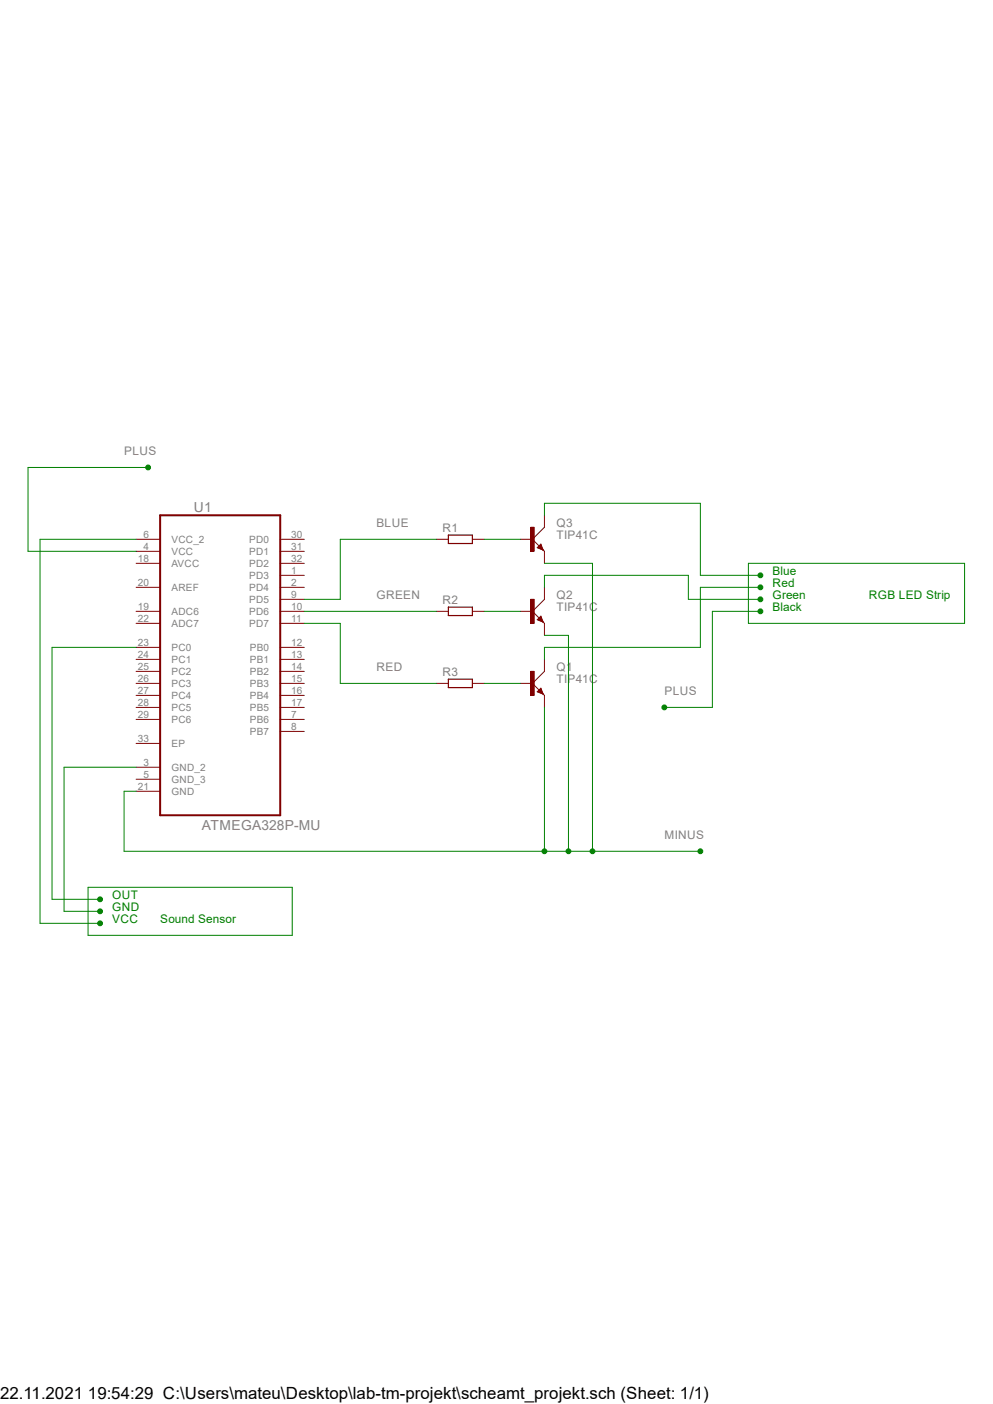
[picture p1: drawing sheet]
<?xml version="1.0" encoding="utf-8"?>
<!DOCTYPE eagle SYSTEM "eagle.dtd">
<eagle version="6.3">
<drawing>
<settings>
<setting alwaysvectorfont="no"/>
<setting verticaltext="up"/>
</settings>
<grid distance="0.1" unitdist="inch" unit="inch" style="lines" multiple="1" display="no" altdistance="0.01" altunitdist="inch" altunit="inch"/>
<schematic xreflabel="%F%N/%S.%C%R" xrefpart="/%S.%C%R">
<libraries>
<library name="Atmel_By_element14_Batch_1-00">
<symbols>
<symbol name="ATMEGA328P-MU">
<pin name="VCC_2" x="-17.78" y="22.86" length="middle" direction="pwr"/>
<pin name="VCC" x="-17.78" y="20.32" length="middle" direction="pwr"/>
<pin name="AVCC" x="-17.78" y="17.78" length="middle" direction="pwr"/>
<pin name="AREF" x="-17.78" y="12.7" length="middle" direction="in"/>
<pin name="ADC6" x="-17.78" y="7.62" length="middle" direction="in"/>
<pin name="ADC7" x="-17.78" y="5.08" length="middle" direction="in"/>
<pin name="PC0" x="-17.78" y="0" length="middle"/>
<pin name="PC1" x="-17.78" y="-2.54" length="middle"/>
<pin name="PC2" x="-17.78" y="-5.08" length="middle"/>
<pin name="PC3" x="-17.78" y="-7.62" length="middle"/>
<pin name="PC4" x="-17.78" y="-10.16" length="middle"/>
<pin name="PC5" x="-17.78" y="-12.7" length="middle"/>
<pin name="PC6" x="-17.78" y="-15.24" length="middle"/>
<pin name="EP" x="-17.78" y="-20.32" length="middle" direction="pas"/>
<pin name="GND_2" x="-17.78" y="-25.4" length="middle" direction="pas"/>
<pin name="GND_3" x="-17.78" y="-27.94" length="middle" direction="pas"/>
<pin name="GND" x="-17.78" y="-30.48" length="middle" direction="pas"/>
<pin name="PD0" x="17.78" y="22.86" length="middle" rot="R180"/>
<pin name="PD1" x="17.78" y="20.32" length="middle" rot="R180"/>
<pin name="PD2" x="17.78" y="17.78" length="middle" rot="R180"/>
<pin name="PD3" x="17.78" y="15.24" length="middle" rot="R180"/>
<pin name="PD4" x="17.78" y="12.7" length="middle" rot="R180"/>
<pin name="PD5" x="17.78" y="10.16" length="middle" rot="R180"/>
<pin name="PD6" x="17.78" y="7.62" length="middle" rot="R180"/>
<pin name="PD7" x="17.78" y="5.08" length="middle" rot="R180"/>
<pin name="PB0" x="17.78" y="0" length="middle" rot="R180"/>
<pin name="PB1" x="17.78" y="-2.54" length="middle" rot="R180"/>
<pin name="PB2" x="17.78" y="-5.08" length="middle" rot="R180"/>
<pin name="PB3" x="17.78" y="-7.62" length="middle" rot="R180"/>
<pin name="PB4" x="17.78" y="-10.16" length="middle" rot="R180"/>
<pin name="PB5" x="17.78" y="-12.7" length="middle" rot="R180"/>
<pin name="PB6" x="17.78" y="-15.24" length="middle" rot="R180"/>
<pin name="PB7" x="17.78" y="-17.78" length="middle" rot="R180"/>
<wire x1="-12.7" y1="27.94" x2="-12.7" y2="-35.56" width="0.4064" layer="94"/>
<wire x1="-12.7" y1="-35.56" x2="12.7" y2="-35.56" width="0.4064" layer="94"/>
<wire x1="12.7" y1="-35.56" x2="12.7" y2="27.94" width="0.4064" layer="94"/>
<wire x1="12.7" y1="27.94" x2="-12.7" y2="27.94" width="0.4064" layer="94"/>
<text x="-5.6134" y="28.6766" size="2.0828" layer="95" ratio="10" rot="SR0">&gt;NAME</text>
<text x="-3.9116" y="-38.6842" size="2.0828" layer="96" ratio="10" rot="SR0">&gt;VALUE</text>
</symbol>
</symbols>
<devicesets>
<deviceset name="ATMEGA328P-MU" prefix="U">
<gates>
<gate name="A" symbol="ATMEGA328P-MU" x="0" y="0"/>
</gates>
<devices>
<device name="" package="QFN50P500X500X100-33N">
<connects>
<connect gate="A" pin="ADC6" pad="19"/>
<connect gate="A" pin="ADC7" pad="22"/>
<connect gate="A" pin="AREF" pad="20"/>
<connect gate="A" pin="AVCC" pad="18"/>
<connect gate="A" pin="EP" pad="33"/>
<connect gate="A" pin="GND" pad="21"/>
<connect gate="A" pin="GND_2" pad="3"/>
<connect gate="A" pin="GND_3" pad="5"/>
<connect gate="A" pin="PB0" pad="12"/>
<connect gate="A" pin="PB1" pad="13"/>
<connect gate="A" pin="PB2" pad="14"/>
<connect gate="A" pin="PB3" pad="15"/>
<connect gate="A" pin="PB4" pad="16"/>
<connect gate="A" pin="PB5" pad="17"/>
<connect gate="A" pin="PB6" pad="7"/>
<connect gate="A" pin="PB7" pad="8"/>
<connect gate="A" pin="PC0" pad="23"/>
<connect gate="A" pin="PC1" pad="24"/>
<connect gate="A" pin="PC2" pad="25"/>
<connect gate="A" pin="PC3" pad="26"/>
<connect gate="A" pin="PC4" pad="27"/>
<connect gate="A" pin="PC5" pad="28"/>
<connect gate="A" pin="PC6" pad="29"/>
<connect gate="A" pin="PD0" pad="30"/>
<connect gate="A" pin="PD1" pad="31"/>
<connect gate="A" pin="PD2" pad="32"/>
<connect gate="A" pin="PD3" pad="1"/>
<connect gate="A" pin="PD4" pad="2"/>
<connect gate="A" pin="PD5" pad="9"/>
<connect gate="A" pin="PD6" pad="10"/>
<connect gate="A" pin="PD7" pad="11"/>
<connect gate="A" pin="VCC" pad="4"/>
<connect gate="A" pin="VCC_2" pad="6"/>
</connects>
<technologies>
<technology name="">
<attribute name="MPN" value="ATMEGA328P-MU" constant="no"/>
<attribute name="OC_FARNELL" value="1748522" constant="no"/>
<attribute name="OC_NEWARK" value="26R2526" constant="no"/>
<attribute name="PACKAGE" value="QFN-32" constant="no"/>
<attribute name="SUPPLIER" value="Atmel" constant="no"/>
</technology>
</technologies>
</device>
</devices>
</deviceset>
</devicesets>
</library>
<library name="transistor-power">
<symbols>
<symbol name="NPN">
<wire x1="2.54" y1="2.54" x2="0" y2="0" width="0.1524" layer="94"/>
<wire x1="0" y1="0" x2="1.651" y2="-1.651" width="0.1524" layer="94"/>
<wire x1="2.159" y1="-2.159" x2="2.286" y2="-2.286" width="0.1524" layer="94"/>
<wire x1="1.778" y1="-1.016" x2="2.286" y2="-2.286" width="0.1524" layer="94"/>
<wire x1="2.286" y1="-2.286" x2="2.54" y2="-2.54" width="0.1524" layer="94"/>
<wire x1="2.286" y1="-2.286" x2="1.016" y2="-1.778" width="0.1524" layer="94"/>
<wire x1="1.016" y1="-1.778" x2="1.778" y2="-1.016" width="0.1524" layer="94"/>
<wire x1="2.159" y1="-2.159" x2="1.778" y2="-1.27" width="0.254" layer="94"/>
<wire x1="1.778" y1="-1.27" x2="1.27" y2="-1.778" width="0.254" layer="94"/>
<wire x1="1.27" y1="-1.778" x2="2.159" y2="-2.159" width="0.254" layer="94"/>
<wire x1="2.159" y1="-2.159" x2="1.651" y2="-1.651" width="0.254" layer="94"/>
<wire x1="1.524" y1="-1.778" x2="1.778" y2="-1.524" width="0.254" layer="94"/>
<text x="5.08" y="2.54" size="1.778" layer="95">&gt;NAME</text>
<text x="5.08" y="0" size="1.778" layer="96">&gt;VALUE</text>
<rectangle x1="-0.381" y1="-2.54" x2="0.381" y2="2.54" layer="94"/>
<pin name="B" x="-2.54" y="0" visible="off" length="short" direction="pas"/>
<pin name="E" x="2.54" y="-5.08" visible="off" length="short" direction="pas" rot="R90"/>
<pin name="C" x="2.54" y="5.08" visible="off" length="short" direction="pas" rot="R270"/>
</symbol>
</symbols>
<devicesets>
<deviceset name="TIP41C" prefix="Q">
<gates>
<gate name="1" symbol="NPN" x="0" y="0"/>
</gates>
<devices>
<device name="" package="TO220AV">
<connects>
<connect gate="1" pin="B" pad="B"/>
<connect gate="1" pin="C" pad="C"/>
<connect gate="1" pin="E" pad="E"/>
</connects>
<technologies>
<technology name=""/>
</technologies>
</device>
</devices>
</deviceset>
</devicesets>
</library>
<library name="rcl">
<symbols>
<symbol name="R-EU">
<wire x1="-2.54" y1="-0.889" x2="2.54" y2="-0.889" width="0.254" layer="94"/>
<wire x1="2.54" y1="0.889" x2="-2.54" y2="0.889" width="0.254" layer="94"/>
<wire x1="2.54" y1="-0.889" x2="2.54" y2="0.889" width="0.254" layer="94"/>
<wire x1="-2.54" y1="-0.889" x2="-2.54" y2="0.889" width="0.254" layer="94"/>
<text x="-3.81" y="1.4986" size="1.778" layer="95">&gt;NAME</text>
<text x="-3.81" y="-3.302" size="1.778" layer="96">&gt;VALUE</text>
<pin name="2" x="5.08" y="0" visible="off" length="short" direction="pas" swaplevel="1" rot="R180"/>
<pin name="1" x="-5.08" y="0" visible="off" length="short" direction="pas" swaplevel="1"/>
</symbol>
</symbols>
<devicesets>
<deviceset name="R-EU_" prefix="R" uservalue="yes">
<gates>
<gate name="G$1" symbol="R-EU" x="0" y="0"/>
</gates>
<devices>
<device name="R0402" package="R0402">
<connects>
<connect gate="G$1" pin="1" pad="1"/>
<connect gate="G$1" pin="2" pad="2"/>
</connects>
<technologies>
<technology name=""/>
</technologies>
</device>
<device name="R0603" package="R0603">
<connects>
<connect gate="G$1" pin="1" pad="1"/>
<connect gate="G$1" pin="2" pad="2"/>
</connects>
<technologies>
<technology name=""/>
</technologies>
</device>
<device name="R0805" package="R0805">
<connects>
<connect gate="G$1" pin="1" pad="1"/>
<connect gate="G$1" pin="2" pad="2"/>
</connects>
<technologies>
<technology name=""/>
</technologies>
</device>
<device name="R0805W" package="R0805W">
<connects>
<connect gate="G$1" pin="1" pad="1"/>
<connect gate="G$1" pin="2" pad="2"/>
</connects>
<technologies>
<technology name=""/>
</technologies>
</device>
<device name="R1005" package="R1005">
<connects>
<connect gate="G$1" pin="1" pad="1"/>
<connect gate="G$1" pin="2" pad="2"/>
</connects>
<technologies>
<technology name=""/>
</technologies>
</device>
<device name="R1206" package="R1206">
<connects>
<connect gate="G$1" pin="1" pad="1"/>
<connect gate="G$1" pin="2" pad="2"/>
</connects>
<technologies>
<technology name=""/>
</technologies>
</device>
<device name="R1206W" package="R1206W">
<connects>
<connect gate="G$1" pin="1" pad="1"/>
<connect gate="G$1" pin="2" pad="2"/>
</connects>
<technologies>
<technology name=""/>
</technologies>
</device>
<device name="R1210" package="R1210">
<connects>
<connect gate="G$1" pin="1" pad="1"/>
<connect gate="G$1" pin="2" pad="2"/>
</connects>
<technologies>
<technology name=""/>
</technologies>
</device>
<device name="R1210W" package="R1210W">
<connects>
<connect gate="G$1" pin="1" pad="1"/>
<connect gate="G$1" pin="2" pad="2"/>
</connects>
<technologies>
<technology name=""/>
</technologies>
</device>
<device name="R2010" package="R2010">
<connects>
<connect gate="G$1" pin="1" pad="1"/>
<connect gate="G$1" pin="2" pad="2"/>
</connects>
<technologies>
<technology name=""/>
</technologies>
</device>
<device name="R2010W" package="R2010W">
<connects>
<connect gate="G$1" pin="1" pad="1"/>
<connect gate="G$1" pin="2" pad="2"/>
</connects>
<technologies>
<technology name=""/>
</technologies>
</device>
<device name="R2012" package="R2012">
<connects>
<connect gate="G$1" pin="1" pad="1"/>
<connect gate="G$1" pin="2" pad="2"/>
</connects>
<technologies>
<technology name=""/>
</technologies>
</device>
<device name="R2012W" package="R2012W">
<connects>
<connect gate="G$1" pin="1" pad="1"/>
<connect gate="G$1" pin="2" pad="2"/>
</connects>
<technologies>
<technology name=""/>
</technologies>
</device>
<device name="R2512" package="R2512">
<connects>
<connect gate="G$1" pin="1" pad="1"/>
<connect gate="G$1" pin="2" pad="2"/>
</connects>
<technologies>
<technology name=""/>
</technologies>
</device>
<device name="R2512W" package="R2512W">
<connects>
<connect gate="G$1" pin="1" pad="1"/>
<connect gate="G$1" pin="2" pad="2"/>
</connects>
<technologies>
<technology name=""/>
</technologies>
</device>
<device name="R3216" package="R3216">
<connects>
<connect gate="G$1" pin="1" pad="1"/>
<connect gate="G$1" pin="2" pad="2"/>
</connects>
<technologies>
<technology name=""/>
</technologies>
</device>
<device name="R3216W" package="R3216W">
<connects>
<connect gate="G$1" pin="1" pad="1"/>
<connect gate="G$1" pin="2" pad="2"/>
</connects>
<technologies>
<technology name=""/>
</technologies>
</device>
<device name="R3225" package="R3225">
<connects>
<connect gate="G$1" pin="1" pad="1"/>
<connect gate="G$1" pin="2" pad="2"/>
</connects>
<technologies>
<technology name=""/>
</technologies>
</device>
<device name="R3225W" package="R3225W">
<connects>
<connect gate="G$1" pin="1" pad="1"/>
<connect gate="G$1" pin="2" pad="2"/>
</connects>
<technologies>
<technology name=""/>
</technologies>
</device>
<device name="R5025" package="R5025">
<connects>
<connect gate="G$1" pin="1" pad="1"/>
<connect gate="G$1" pin="2" pad="2"/>
</connects>
<technologies>
<technology name=""/>
</technologies>
</device>
<device name="R5025W" package="R5025W">
<connects>
<connect gate="G$1" pin="1" pad="1"/>
<connect gate="G$1" pin="2" pad="2"/>
</connects>
<technologies>
<technology name=""/>
</technologies>
</device>
<device name="R6332" package="R6332">
<connects>
<connect gate="G$1" pin="1" pad="1"/>
<connect gate="G$1" pin="2" pad="2"/>
</connects>
<technologies>
<technology name=""/>
</technologies>
</device>
<device name="R6332W" package="R6332W">
<connects>
<connect gate="G$1" pin="1" pad="1"/>
<connect gate="G$1" pin="2" pad="2"/>
</connects>
<technologies>
<technology name=""/>
</technologies>
</device>
<device name="M0805" package="M0805">
<connects>
<connect gate="G$1" pin="1" pad="1"/>
<connect gate="G$1" pin="2" pad="2"/>
</connects>
<technologies>
<technology name=""/>
</technologies>
</device>
<device name="M1206" package="M1206">
<connects>
<connect gate="G$1" pin="1" pad="1"/>
<connect gate="G$1" pin="2" pad="2"/>
</connects>
<technologies>
<technology name=""/>
</technologies>
</device>
<device name="M1406" package="M1406">
<connects>
<connect gate="G$1" pin="1" pad="1"/>
<connect gate="G$1" pin="2" pad="2"/>
</connects>
<technologies>
<technology name=""/>
</technologies>
</device>
<device name="M2012" package="M2012">
<connects>
<connect gate="G$1" pin="1" pad="1"/>
<connect gate="G$1" pin="2" pad="2"/>
</connects>
<technologies>
<technology name=""/>
</technologies>
</device>
<device name="M2309" package="M2309">
<connects>
<connect gate="G$1" pin="1" pad="1"/>
<connect gate="G$1" pin="2" pad="2"/>
</connects>
<technologies>
<technology name=""/>
</technologies>
</device>
<device name="M3216" package="M3216">
<connects>
<connect gate="G$1" pin="1" pad="1"/>
<connect gate="G$1" pin="2" pad="2"/>
</connects>
<technologies>
<technology name=""/>
</technologies>
</device>
<device name="M3516" package="M3516">
<connects>
<connect gate="G$1" pin="1" pad="1"/>
<connect gate="G$1" pin="2" pad="2"/>
</connects>
<technologies>
<technology name=""/>
</technologies>
</device>
<device name="M5923" package="M5923">
<connects>
<connect gate="G$1" pin="1" pad="1"/>
<connect gate="G$1" pin="2" pad="2"/>
</connects>
<technologies>
<technology name=""/>
</technologies>
</device>
<device name="0204/5" package="0204/5">
<connects>
<connect gate="G$1" pin="1" pad="1"/>
<connect gate="G$1" pin="2" pad="2"/>
</connects>
<technologies>
<technology name=""/>
</technologies>
</device>
<device name="0204/7" package="0204/7">
<connects>
<connect gate="G$1" pin="1" pad="1"/>
<connect gate="G$1" pin="2" pad="2"/>
</connects>
<technologies>
<technology name=""/>
</technologies>
</device>
<device name="0204/2V" package="0204V">
<connects>
<connect gate="G$1" pin="1" pad="1"/>
<connect gate="G$1" pin="2" pad="2"/>
</connects>
<technologies>
<technology name=""/>
</technologies>
</device>
<device name="0207/10" package="0207/10">
<connects>
<connect gate="G$1" pin="1" pad="1"/>
<connect gate="G$1" pin="2" pad="2"/>
</connects>
<technologies>
<technology name=""/>
</technologies>
</device>
<device name="0207/12" package="0207/12">
<connects>
<connect gate="G$1" pin="1" pad="1"/>
<connect gate="G$1" pin="2" pad="2"/>
</connects>
<technologies>
<technology name=""/>
</technologies>
</device>
<device name="0207/15" package="0207/15">
<connects>
<connect gate="G$1" pin="1" pad="1"/>
<connect gate="G$1" pin="2" pad="2"/>
</connects>
<technologies>
<technology name=""/>
</technologies>
</device>
<device name="0207/2V" package="0207/2V">
<connects>
<connect gate="G$1" pin="1" pad="1"/>
<connect gate="G$1" pin="2" pad="2"/>
</connects>
<technologies>
<technology name=""/>
</technologies>
</device>
<device name="0207/5V" package="0207/5V">
<connects>
<connect gate="G$1" pin="1" pad="1"/>
<connect gate="G$1" pin="2" pad="2"/>
</connects>
<technologies>
<technology name=""/>
</technologies>
</device>
<device name="0207/7" package="0207/7">
<connects>
<connect gate="G$1" pin="1" pad="1"/>
<connect gate="G$1" pin="2" pad="2"/>
</connects>
<technologies>
<technology name=""/>
</technologies>
</device>
<device name="0309/10" package="0309/10">
<connects>
<connect gate="G$1" pin="1" pad="1"/>
<connect gate="G$1" pin="2" pad="2"/>
</connects>
<technologies>
<technology name=""/>
</technologies>
</device>
<device name="0309/12" package="0309/12">
<connects>
<connect gate="G$1" pin="1" pad="1"/>
<connect gate="G$1" pin="2" pad="2"/>
</connects>
<technologies>
<technology name=""/>
</technologies>
</device>
<device name="0309/V" package="0309V">
<connects>
<connect gate="G$1" pin="1" pad="1"/>
<connect gate="G$1" pin="2" pad="2"/>
</connects>
<technologies>
<technology name=""/>
</technologies>
</device>
<device name="0411/12" package="0411/12">
<connects>
<connect gate="G$1" pin="1" pad="1"/>
<connect gate="G$1" pin="2" pad="2"/>
</connects>
<technologies>
<technology name=""/>
</technologies>
</device>
<device name="0411/15" package="0411/15">
<connects>
<connect gate="G$1" pin="1" pad="1"/>
<connect gate="G$1" pin="2" pad="2"/>
</connects>
<technologies>
<technology name=""/>
</technologies>
</device>
<device name="0411/3V" package="0411V">
<connects>
<connect gate="G$1" pin="1" pad="1"/>
<connect gate="G$1" pin="2" pad="2"/>
</connects>
<technologies>
<technology name=""/>
</technologies>
</device>
<device name="0414/15" package="0414/15">
<connects>
<connect gate="G$1" pin="1" pad="1"/>
<connect gate="G$1" pin="2" pad="2"/>
</connects>
<technologies>
<technology name=""/>
</technologies>
</device>
<device name="0414/5V" package="0414V">
<connects>
<connect gate="G$1" pin="1" pad="1"/>
<connect gate="G$1" pin="2" pad="2"/>
</connects>
<technologies>
<technology name=""/>
</technologies>
</device>
<device name="0617/17" package="0617/17">
<connects>
<connect gate="G$1" pin="1" pad="1"/>
<connect gate="G$1" pin="2" pad="2"/>
</connects>
<technologies>
<technology name=""/>
</technologies>
</device>
<device name="0617/22" package="0617/22">
<connects>
<connect gate="G$1" pin="1" pad="1"/>
<connect gate="G$1" pin="2" pad="2"/>
</connects>
<technologies>
<technology name=""/>
</technologies>
</device>
<device name="0617/5V" package="0617V">
<connects>
<connect gate="G$1" pin="1" pad="1"/>
<connect gate="G$1" pin="2" pad="2"/>
</connects>
<technologies>
<technology name=""/>
</technologies>
</device>
<device name="0922/22" package="0922/22">
<connects>
<connect gate="G$1" pin="1" pad="1"/>
<connect gate="G$1" pin="2" pad="2"/>
</connects>
<technologies>
<technology name=""/>
</technologies>
</device>
<device name="0613/5V" package="P0613V">
<connects>
<connect gate="G$1" pin="1" pad="1"/>
<connect gate="G$1" pin="2" pad="2"/>
</connects>
<technologies>
<technology name=""/>
</technologies>
</device>
<device name="0613/15" package="P0613/15">
<connects>
<connect gate="G$1" pin="1" pad="1"/>
<connect gate="G$1" pin="2" pad="2"/>
</connects>
<technologies>
<technology name=""/>
</technologies>
</device>
<device name="0817/22" package="P0817/22">
<connects>
<connect gate="G$1" pin="1" pad="1"/>
<connect gate="G$1" pin="2" pad="2"/>
</connects>
<technologies>
<technology name=""/>
</technologies>
</device>
<device name="0817/7V" package="P0817V">
<connects>
<connect gate="G$1" pin="1" pad="1"/>
<connect gate="G$1" pin="2" pad="2"/>
</connects>
<technologies>
<technology name=""/>
</technologies>
</device>
<device name="V234/12" package="V234/12">
<connects>
<connect gate="G$1" pin="1" pad="1"/>
<connect gate="G$1" pin="2" pad="2"/>
</connects>
<technologies>
<technology name=""/>
</technologies>
</device>
<device name="V235/17" package="V235/17">
<connects>
<connect gate="G$1" pin="1" pad="1"/>
<connect gate="G$1" pin="2" pad="2"/>
</connects>
<technologies>
<technology name=""/>
</technologies>
</device>
<device name="V526-0" package="V526-0">
<connects>
<connect gate="G$1" pin="1" pad="1"/>
<connect gate="G$1" pin="2" pad="2"/>
</connects>
<technologies>
<technology name=""/>
</technologies>
</device>
<device name="MELF0102R" package="MINI_MELF-0102R">
<connects>
<connect gate="G$1" pin="1" pad="1"/>
<connect gate="G$1" pin="2" pad="2"/>
</connects>
<technologies>
<technology name=""/>
</technologies>
</device>
<device name="MELF0102W" package="MINI_MELF-0102W">
<connects>
<connect gate="G$1" pin="1" pad="1"/>
<connect gate="G$1" pin="2" pad="2"/>
</connects>
<technologies>
<technology name=""/>
</technologies>
</device>
<device name="MELF0204R" package="MINI_MELF-0204R">
<connects>
<connect gate="G$1" pin="1" pad="1"/>
<connect gate="G$1" pin="2" pad="2"/>
</connects>
<technologies>
<technology name=""/>
</technologies>
</device>
<device name="MELF0204W" package="MINI_MELF-0204W">
<connects>
<connect gate="G$1" pin="1" pad="1"/>
<connect gate="G$1" pin="2" pad="2"/>
</connects>
<technologies>
<technology name=""/>
</technologies>
</device>
<device name="MELF0207R" package="MINI_MELF-0207R">
<connects>
<connect gate="G$1" pin="1" pad="1"/>
<connect gate="G$1" pin="2" pad="2"/>
</connects>
<technologies>
<technology name=""/>
</technologies>
</device>
<device name="MELF0207W" package="MINI_MELF-0207W">
<connects>
<connect gate="G$1" pin="1" pad="1"/>
<connect gate="G$1" pin="2" pad="2"/>
</connects>
<technologies>
<technology name=""/>
</technologies>
</device>
<device name="0922V" package="0922V">
<connects>
<connect gate="G$1" pin="1" pad="1"/>
<connect gate="G$1" pin="2" pad="2"/>
</connects>
<technologies>
<technology name=""/>
</technologies>
</device>
<device name="RDH/15" package="RDH/15">
<connects>
<connect gate="G$1" pin="1" pad="1"/>
<connect gate="G$1" pin="2" pad="2"/>
</connects>
<technologies>
<technology name=""/>
</technologies>
</device>
<device name="MELF0102AX" package="MINI_MELF-0102AX">
<connects>
<connect gate="G$1" pin="1" pad="1"/>
<connect gate="G$1" pin="2" pad="2"/>
</connects>
<technologies>
<technology name=""/>
</technologies>
</device>
<device name="R0201" package="R0201">
<connects>
<connect gate="G$1" pin="1" pad="1"/>
<connect gate="G$1" pin="2" pad="2"/>
</connects>
<technologies>
<technology name=""/>
</technologies>
</device>
<device name="VTA52" package="VTA52">
<connects>
<connect gate="G$1" pin="1" pad="1"/>
<connect gate="G$1" pin="2" pad="2"/>
</connects>
<technologies>
<technology name=""/>
</technologies>
</device>
<device name="VTA53" package="VTA53">
<connects>
<connect gate="G$1" pin="1" pad="1"/>
<connect gate="G$1" pin="2" pad="2"/>
</connects>
<technologies>
<technology name=""/>
</technologies>
</device>
<device name="VTA54" package="VTA54">
<connects>
<connect gate="G$1" pin="1" pad="1"/>
<connect gate="G$1" pin="2" pad="2"/>
</connects>
<technologies>
<technology name=""/>
</technologies>
</device>
<device name="VTA55" package="VTA55">
<connects>
<connect gate="G$1" pin="1" pad="1"/>
<connect gate="G$1" pin="2" pad="2"/>
</connects>
<technologies>
<technology name=""/>
</technologies>
</device>
<device name="VTA56" package="VTA56">
<connects>
<connect gate="G$1" pin="1" pad="1"/>
<connect gate="G$1" pin="2" pad="2"/>
</connects>
<technologies>
<technology name=""/>
</technologies>
</device>
<device name="VMTA55" package="VMTA55">
<connects>
<connect gate="G$1" pin="1" pad="1"/>
<connect gate="G$1" pin="2" pad="2"/>
</connects>
<technologies>
<technology name=""/>
</technologies>
</device>
<device name="VMTB60" package="VMTB60">
<connects>
<connect gate="G$1" pin="1" pad="1"/>
<connect gate="G$1" pin="2" pad="2"/>
</connects>
<technologies>
<technology name=""/>
</technologies>
</device>
<device name="R4527" package="R4527">
<connects>
<connect gate="G$1" pin="1" pad="1"/>
<connect gate="G$1" pin="2" pad="2"/>
</connects>
<technologies>
<technology name=""/>
</technologies>
</device>
<device name="WSC0001" package="WSC0001">
<connects>
<connect gate="G$1" pin="1" pad="1"/>
<connect gate="G$1" pin="2" pad="2"/>
</connects>
<technologies>
<technology name=""/>
</technologies>
</device>
<device name="WSC0002" package="WSC0002">
<connects>
<connect gate="G$1" pin="1" pad="1"/>
<connect gate="G$1" pin="2" pad="2"/>
</connects>
<technologies>
<technology name=""/>
</technologies>
</device>
<device name="WSC01/2" package="WSC01/2">
<connects>
<connect gate="G$1" pin="1" pad="1"/>
<connect gate="G$1" pin="2" pad="2"/>
</connects>
<technologies>
<technology name=""/>
</technologies>
</device>
<device name="WSC2515" package="WSC2515">
<connects>
<connect gate="G$1" pin="1" pad="1"/>
<connect gate="G$1" pin="2" pad="2"/>
</connects>
<technologies>
<technology name=""/>
</technologies>
</device>
<device name="WSC4527" package="WSC4527">
<connects>
<connect gate="G$1" pin="1" pad="1"/>
<connect gate="G$1" pin="2" pad="2"/>
</connects>
<technologies>
<technology name=""/>
</technologies>
</device>
<device name="WSC6927" package="WSC6927">
<connects>
<connect gate="G$1" pin="1" pad="1"/>
<connect gate="G$1" pin="2" pad="2"/>
</connects>
<technologies>
<technology name=""/>
</technologies>
</device>
<device name="R1218" package="R1218">
<connects>
<connect gate="G$1" pin="1" pad="1"/>
<connect gate="G$1" pin="2" pad="2"/>
</connects>
<technologies>
<technology name=""/>
</technologies>
</device>
<device name="1812X7R" package="1812X7R">
<connects>
<connect gate="G$1" pin="1" pad="1"/>
<connect gate="G$1" pin="2" pad="2"/>
</connects>
<technologies>
<technology name=""/>
</technologies>
</device>
</devices>
</deviceset>
</devicesets>
</library>
</libraries>
<attributes>
</attributes>
<variantdefs>
</variantdefs>
<classes>
<class number="0" name="default" width="0" drill="0">
</class>
</classes>
<parts>
<part name="U1" library="Atmel_By_element14_Batch_1-00" deviceset="ATMEGA328P-MU" device="">
<attribute name="SUPPLIER" value="Atmel"/>
</part>
<part name="Q1" library="transistor-power" deviceset="TIP41C" device=""/>
<part name="Q2" library="transistor-power" deviceset="TIP41C" device=""/>
<part name="Q3" library="transistor-power" deviceset="TIP41C" device=""/>
<part name="R3" library="rcl" deviceset="R-EU_" device="0204/7"/>
<part name="R2" library="rcl" deviceset="R-EU_" device="0204/7"/>
<part name="R1" library="rcl" deviceset="R-EU_" device="0204/7"/>
</parts>
<sheets>
<sheet>
<plain>
<text x="-30.48" y="-7.62" size="1.778" layer="91">Sound Sensor</text>
<text x="-40.64" y="-2.54" size="1.778" layer="91">OUT</text>
<text x="-40.64" y="-5.08" size="1.778" layer="91">GND</text>
<text x="-40.64" y="-7.62" size="1.778" layer="91">VCC</text>
<text x="119.38" y="60.96" size="1.778" layer="91">RGB LED Strip</text>
<text x="99.06" y="66.04" size="1.778" layer="91">Blue</text>
<text x="99.06" y="63.5" size="1.778" layer="91">Red</text>
<text x="99.06" y="60.96" size="1.778" layer="91">Green</text>
<text x="99.06" y="58.42" size="1.778" layer="91">Black</text>
</plain>
<instances>
<instance part="U1" gate="A" x="-17.78" y="50.8" smashed="yes">
<attribute name="NAME" x="-23.3934" y="79.4766" size="2.0828" layer="95" ratio="10" rot="SR0"/>
<attribute name="VALUE" x="-21.6916" y="12.1158" size="2.0828" layer="96" ratio="10" rot="SR0"/>
<attribute name="SUPPLIER" x="-17.78" y="50.8" size="1.778" layer="96" display="off"/>
</instance>
<instance part="Q1" gate="1" x="48.26" y="43.18"/>
<instance part="Q2" gate="1" x="48.26" y="58.42"/>
<instance part="Q3" gate="1" x="48.26" y="73.66"/>
<instance part="R3" gate="G$1" x="33.02" y="43.18"/>
<instance part="R2" gate="G$1" x="33.02" y="58.42"/>
<instance part="R1" gate="G$1" x="33.02" y="73.66"/>
</instances>
<busses>
</busses>
<nets>
<net name="N$1" class="0">
<segment>
<wire x1="-45.72" y1="-10.16" x2="-2.54" y2="-10.16" width="0.1524" layer="91"/>
<wire x1="-2.54" y1="-10.16" x2="-2.54" y2="0" width="0.1524" layer="91"/>
<wire x1="-2.54" y1="0" x2="-45.72" y2="0" width="0.1524" layer="91"/>
<wire x1="-45.72" y1="0" x2="-45.72" y2="-10.16" width="0.1524" layer="91"/>
</segment>
</net>
<net name="N$2" class="0">
<segment>
<pinref part="R3" gate="G$1" pin="2"/>
<pinref part="Q1" gate="1" pin="B"/>
<wire x1="38.1" y1="43.18" x2="45.72" y2="43.18" width="0.1524" layer="91"/>
</segment>
</net>
<net name="N$3" class="0">
<segment>
<pinref part="R2" gate="G$1" pin="2"/>
<pinref part="Q2" gate="1" pin="B"/>
<wire x1="38.1" y1="58.42" x2="45.72" y2="58.42" width="0.1524" layer="91"/>
</segment>
</net>
<net name="N$4" class="0">
<segment>
<pinref part="R1" gate="G$1" pin="2"/>
<pinref part="Q3" gate="1" pin="B"/>
<wire x1="38.1" y1="73.66" x2="45.72" y2="73.66" width="0.1524" layer="91"/>
</segment>
</net>
<net name="RED" class="0">
<segment>
<pinref part="R3" gate="G$1" pin="1"/>
<wire x1="27.94" y1="43.18" x2="7.62" y2="43.18" width="0.1524" layer="91"/>
<wire x1="7.62" y1="43.18" x2="7.62" y2="55.88" width="0.1524" layer="91"/>
<pinref part="U1" gate="A" pin="PD7"/>
<wire x1="7.62" y1="55.88" x2="0" y2="55.88" width="0.1524" layer="91"/>
<label x="15.24" y="45.72" size="1.778" layer="95"/>
</segment>
</net>
<net name="GREEN" class="0">
<segment>
<pinref part="R2" gate="G$1" pin="1"/>
<pinref part="U1" gate="A" pin="PD6"/>
<wire x1="27.94" y1="58.42" x2="0" y2="58.42" width="0.1524" layer="91"/>
<label x="15.24" y="60.96" size="1.778" layer="95"/>
</segment>
</net>
<net name="BLUE" class="0">
<segment>
<pinref part="R1" gate="G$1" pin="1"/>
<wire x1="27.94" y1="73.66" x2="7.62" y2="73.66" width="0.1524" layer="91"/>
<wire x1="7.62" y1="73.66" x2="7.62" y2="60.96" width="0.1524" layer="91"/>
<pinref part="U1" gate="A" pin="PD5"/>
<wire x1="7.62" y1="60.96" x2="0" y2="60.96" width="0.1524" layer="91"/>
<label x="15.24" y="76.2" size="1.778" layer="95"/>
</segment>
</net>
<net name="N$8" class="0">
<segment>
<pinref part="U1" gate="A" pin="GND_2"/>
<wire x1="-50.8" y1="25.4" x2="-35.56" y2="25.4" width="0.1524" layer="91"/>
<wire x1="-50.8" y1="25.4" x2="-50.8" y2="-5.08" width="0.1524" layer="91"/>
<wire x1="-50.8" y1="-5.08" x2="-43.18" y2="-5.08" width="0.1524" layer="91"/>
<junction x="-43.18" y="-5.08"/>
</segment>
</net>
<net name="N$10" class="0">
<segment>
<pinref part="U1" gate="A" pin="PC0"/>
<wire x1="-35.56" y1="50.8" x2="-53.34" y2="50.8" width="0.1524" layer="91"/>
<wire x1="-53.34" y1="50.8" x2="-53.34" y2="-2.54" width="0.1524" layer="91"/>
<wire x1="-53.34" y1="-2.54" x2="-43.18" y2="-2.54" width="0.1524" layer="91"/>
<junction x="-43.18" y="-2.54"/>
</segment>
</net>
<net name="N$9" class="0">
<segment>
<wire x1="-43.18" y1="-7.62" x2="-55.88" y2="-7.62" width="0.1524" layer="91"/>
<junction x="-43.18" y="-7.62"/>
<wire x1="-55.88" y1="-7.62" x2="-55.88" y2="73.66" width="0.1524" layer="91"/>
<pinref part="U1" gate="A" pin="VCC_2"/>
<wire x1="-55.88" y1="73.66" x2="-35.56" y2="73.66" width="0.1524" layer="91"/>
</segment>
</net>
<net name="N$11" class="0">
<segment>
<wire x1="93.98" y1="68.58" x2="93.98" y2="55.88" width="0.1524" layer="91"/>
<wire x1="93.98" y1="55.88" x2="139.7" y2="55.88" width="0.1524" layer="91"/>
<wire x1="139.7" y1="55.88" x2="139.7" y2="68.58" width="0.1524" layer="91"/>
<wire x1="139.7" y1="68.58" x2="93.98" y2="68.58" width="0.1524" layer="91"/>
</segment>
</net>
<net name="N$5" class="0">
<segment>
<pinref part="Q3" gate="1" pin="C"/>
<wire x1="50.8" y1="78.74" x2="50.8" y2="81.28" width="0.1524" layer="91"/>
<wire x1="50.8" y1="81.28" x2="83.82" y2="81.28" width="0.1524" layer="91"/>
<wire x1="83.82" y1="81.28" x2="83.82" y2="66.04" width="0.1524" layer="91"/>
<wire x1="83.82" y1="66.04" x2="96.52" y2="66.04" width="0.1524" layer="91"/>
<junction x="96.52" y="66.04"/>
</segment>
</net>
<net name="N$6" class="0">
<segment>
<pinref part="Q2" gate="1" pin="C"/>
<wire x1="50.8" y1="63.5" x2="50.8" y2="66.04" width="0.1524" layer="91"/>
<wire x1="50.8" y1="66.04" x2="81.28" y2="66.04" width="0.1524" layer="91"/>
<wire x1="81.28" y1="66.04" x2="81.28" y2="60.96" width="0.1524" layer="91"/>
<wire x1="81.28" y1="60.96" x2="96.52" y2="60.96" width="0.1524" layer="91"/>
<junction x="96.52" y="60.96"/>
</segment>
</net>
<net name="N$7" class="0">
<segment>
<pinref part="Q1" gate="1" pin="C"/>
<wire x1="50.8" y1="48.26" x2="50.8" y2="50.8" width="0.1524" layer="91"/>
<wire x1="50.8" y1="50.8" x2="83.82" y2="50.8" width="0.1524" layer="91"/>
<wire x1="83.82" y1="50.8" x2="83.82" y2="63.5" width="0.1524" layer="91"/>
<wire x1="83.82" y1="63.5" x2="96.52" y2="63.5" width="0.1524" layer="91"/>
<junction x="96.52" y="63.5"/>
</segment>
</net>
<net name="MINUS" class="0">
<segment>
<pinref part="Q1" gate="1" pin="E"/>
<wire x1="50.8" y1="38.1" x2="50.8" y2="7.62" width="0.1524" layer="91"/>
<pinref part="Q2" gate="1" pin="E"/>
<wire x1="50.8" y1="53.34" x2="55.88" y2="53.34" width="0.1524" layer="91"/>
<wire x1="55.88" y1="53.34" x2="55.88" y2="7.62" width="0.1524" layer="91"/>
<pinref part="Q3" gate="1" pin="E"/>
<wire x1="50.8" y1="68.58" x2="60.96" y2="68.58" width="0.1524" layer="91"/>
<wire x1="60.96" y1="68.58" x2="60.96" y2="7.62" width="0.1524" layer="91"/>
<pinref part="U1" gate="A" pin="GND"/>
<wire x1="-35.56" y1="20.32" x2="-38.1" y2="20.32" width="0.1524" layer="91"/>
<wire x1="-38.1" y1="20.32" x2="-38.1" y2="7.62" width="0.1524" layer="91"/>
<wire x1="-38.1" y1="7.62" x2="50.8" y2="7.62" width="0.1524" layer="91"/>
<wire x1="50.8" y1="7.62" x2="55.88" y2="7.62" width="0.1524" layer="91"/>
<wire x1="55.88" y1="7.62" x2="60.96" y2="7.62" width="0.1524" layer="91"/>
<wire x1="60.96" y1="7.62" x2="83.82" y2="7.62" width="0.1524" layer="91"/>
<junction x="60.96" y="7.62"/>
<junction x="55.88" y="7.62"/>
<junction x="50.8" y="7.62"/>
<label x="76.2" y="10.16" size="1.778" layer="95"/>
<junction x="83.82" y="7.62"/>
</segment>
</net>
<net name="PLUS" class="0">
<segment>
<pinref part="U1" gate="A" pin="VCC"/>
<wire x1="-35.56" y1="71.12" x2="-58.42" y2="71.12" width="0.1524" layer="91"/>
<wire x1="-58.42" y1="71.12" x2="-58.42" y2="88.9" width="0.1524" layer="91"/>
<wire x1="-58.42" y1="88.9" x2="-33.02" y2="88.9" width="0.1524" layer="91"/>
<label x="-38.1" y="91.44" size="1.778" layer="95"/>
<junction x="-33.02" y="88.9"/>
</segment>
<segment>
<wire x1="96.52" y1="58.42" x2="86.36" y2="58.42" width="0.1524" layer="91"/>
<wire x1="86.36" y1="58.42" x2="86.36" y2="38.1" width="0.1524" layer="91"/>
<wire x1="86.36" y1="38.1" x2="76.2" y2="38.1" width="0.1524" layer="91"/>
<label x="76.2" y="40.64" size="1.778" layer="95"/>
<junction x="76.2" y="38.1"/>
<junction x="96.52" y="58.42"/>
</segment>
</net>
</nets>
</sheet>
</sheets>
</schematic>
</drawing>
</eagle>
